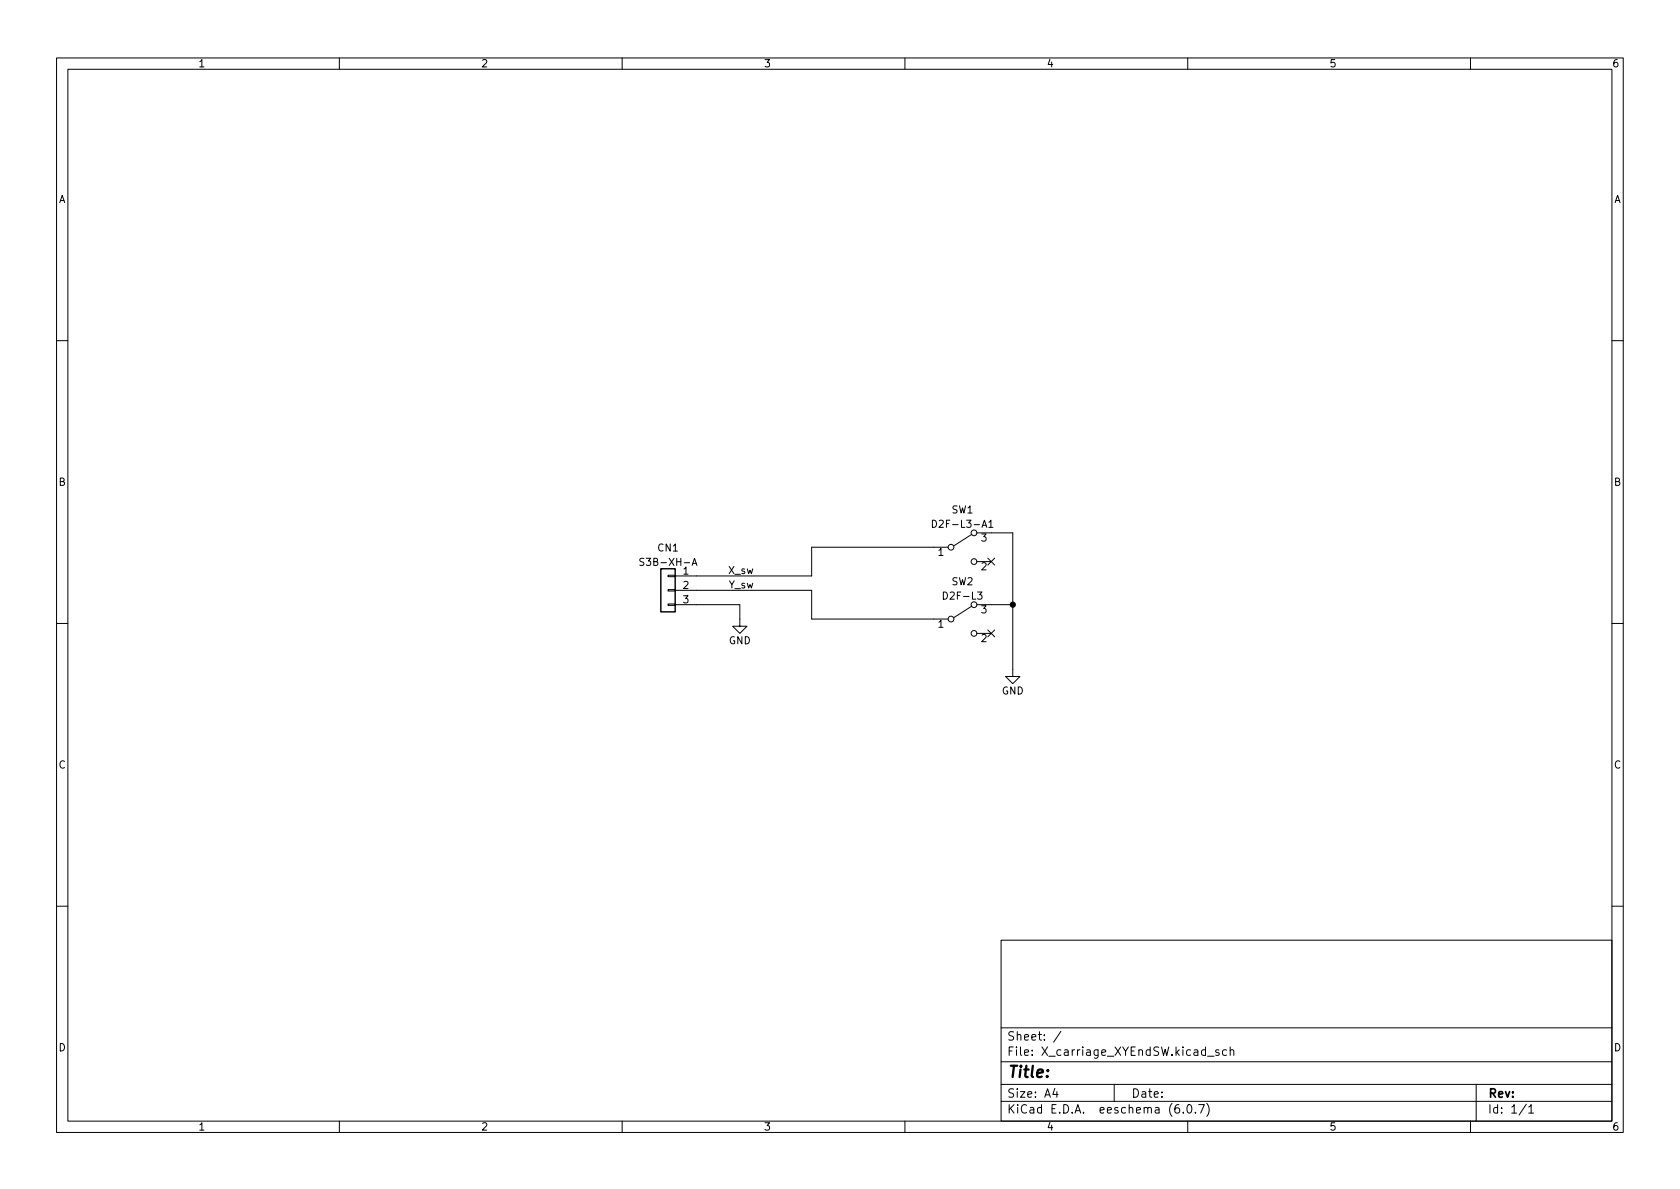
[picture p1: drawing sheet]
<svg xmlns="http://www.w3.org/2000/svg" width="297mm" height="210mm" viewBox="0 0 297 210" stroke-linecap="round" stroke-linejoin="round" font-family="sans-serif">
<g fill="none" stroke="#000" stroke-width=".18">
<path d="M10 10.2h277v190.1h-277zM12 12.2h273v186.1h-273zM60 10.2v2M110 10.2v2M160 10.2v2M210 10.2v2M260 10.2v2M10 60.2h2M285 60.2h2M113.8 98.8l-.4-.1-.3 .3 .1 .3 .6 .2v.4l-.2 .1-.5-.1M122.4 100l.4-1.3 .4 1.3M122.5 99.6h.6"/>
<path d="M164.9 92a.64 .64 0 0 1 .7 .6 .64 .64 0 0 1-.7 .7zM167.6 96.8h-24.1v5h-24.1M171.8 94.5l-3.1 2M172.7 94.2h6.4v25.4h1.2l-1.2 1.3-1.3-1.3h1.3M172.7 99.3h2.6M174.7 98.7l1.2 1.2M174.8 92.4l.4-.4v1.3M174.8 93.3h.8M175.9 98.7l-1.2 1.2M10 110.2h2M118.1 106.8h1.3v.3h-1.3zM118.1 104.3h1.3v.2h-1.3z"/>
<path d="M118.1 101.7h1.3v.3h-1.3zM119.4 106.9h11.4v3.8h1.3l-1.3 1.3-1.3-1.3h1.3M119.4 104.4h24.1v5.1h24.1M171.8 107.2l-3.1 2M172.7 106.9h6.4M172.7 112h2.6M174.7 111.4l1.2 1.2M175.9 111.4l-1.2 1.2M285 110.2h2M10 160.2h2M177 166.3h108v32h-108zM285 160.2h2"/>
<path d="M60 198.3v2M110 198.3v2M160 198.3v2M177 194.8h108M177 191.8h108M177 187.8h108M177 181.8h108M186.5 192.5l-.4 1h1M186.9 193v1M187.6 182.4l-1.3 1.9M197 191.8v3M208.4 195.3a.59 .59 0 0 0-.7 .7v.5l.2 .3h.4l.2-.1 .1-.5-.2-.2-.4-.1-.3 .3"/>
<path d="M209.2 196.7v.1M210 198.3v2M210.1 195.4l.1-.1a.81 .81 0 0 1 .6 .7 .81 .81 0 0 1-.3 .8h-.1a.81 .81 0 0 1-.6-.6 .81 .81 0 0 1 .3-.8zM211.4 196.7v.1M211.9 195.3h1l-.6 1.5M213.4 195.1a1.72 1.72 0 0 1 0 2.3M213.5 186.8h1.1M215.5 185.7l-.4-.1-.2 .2 .1 .3 .5 .1v.4h-.6M216.9 185.7l-.5-.1-.3 .3v.4l.2 .3h.6M217.5 185.8l.2-.2 .4 .1v.9M217.5 185.1v1.5M260 198.3v2"/>
<path d="M261 191.8v6.5M269.9 195.3l-1.3 1.9M270.3 195.8l.4-.5v1.5M270.3 196.8h.9"/>
<circle cx="168.1" cy="96.8" r=".51"/>
<circle cx="172.2" cy="94.2" r=".51"/>
<circle cx="172.2" cy="99.3" r=".51"/>
<circle cx="168.1" cy="109.5" r=".51"/>
<circle cx="172.2" cy="106.9" r=".51"/>
<circle cx="172.2" cy="112" r=".51"/>
</g>
<path d="M116.8 100.6h2.6v7.6h-2.6z" fill="none" stroke="#000" stroke-width=".25"/>
<circle cx="179.1" cy="106.9" r=".46" fill="#000" stroke="#000" stroke-width=".18"/>
<text font-size="2.8" x="178" y="190.6">Title:</text>
<g font-size="2.1">
<text x="178" y="184">Sheet: /</text>
<text x="178" y="186.7">File: X_carriage_XYEndSW.kicad_sch</text>
<text x="178" y="196.9">KiCad E.D.A. eeschema (6.0.7)</text>
<text x="178" y="194.1">Size: A4</text>
<text x="200" y="194.1">Date:</text>
<text x="263" y="194.1">Rev:</text>
<text x="263" y="196.9">Id: 1/1</text>
</g>
<g font-size="1.8">
<text x="35" y="11.9">1</text>
<text x="85" y="11.9">2</text>
<text x="135" y="11.9">3</text>
<text x="185" y="11.9">4</text>
<text x="235" y="11.9">5</text>
<text x="285" y="11.9">6</text>
<text x="10.3" y="35.9">A</text>
<text x="285.3" y="35.9">A</text>
<text x="10.3" y="85.9">B</text>
<text x="285.3" y="85.9">B</text>
<text x="165.8" y="93.3">D2F-L3-A1</text>
<text x="168.3" y="90.8">SW1</text>
<text x="173.5" y="95.8">3</text>
<text x="113.9" y="100.1">S3B-XH-A</text>
<text x="116.3" y="97.5">CN1</text>
<text x="120.8" y="101.6">1</text>
<text x="128.8" y="101.5">X_sw</text>
<text x="165.9" y="98.3">1</text>
<text x="173.5" y="100.8">2</text>
<text x="120.8" y="104.1">2</text>
<text x="120.8" y="106.7">3</text>
<text x="128.8" y="104">Y_sw</text>
<text x="167.2" y="106">D2F-L3</text>
<text x="168.3" y="103.5">SW2</text>
<text x="128.8" y="113.9">GND</text>
<text x="165.9" y="111">1</text>
<text x="173.5" y="113.5">2</text>
<text x="173.5" y="108.5">3</text>
<text x="177.1" y="122.8">GND</text>
<text x="10.3" y="135.9">C</text>
<text x="285.3" y="135.9">C</text>
<text x="10.3" y="185.9">D</text>
<text x="285.3" y="185.9">D</text>
<text x="35" y="199.9">1</text>
<text x="85" y="199.9">2</text>
<text x="135" y="199.9">3</text>
<text x="185" y="199.9">4</text>
<text x="235" y="199.9">5</text>
<text x="285" y="199.9">6</text>
</g>
</svg>
